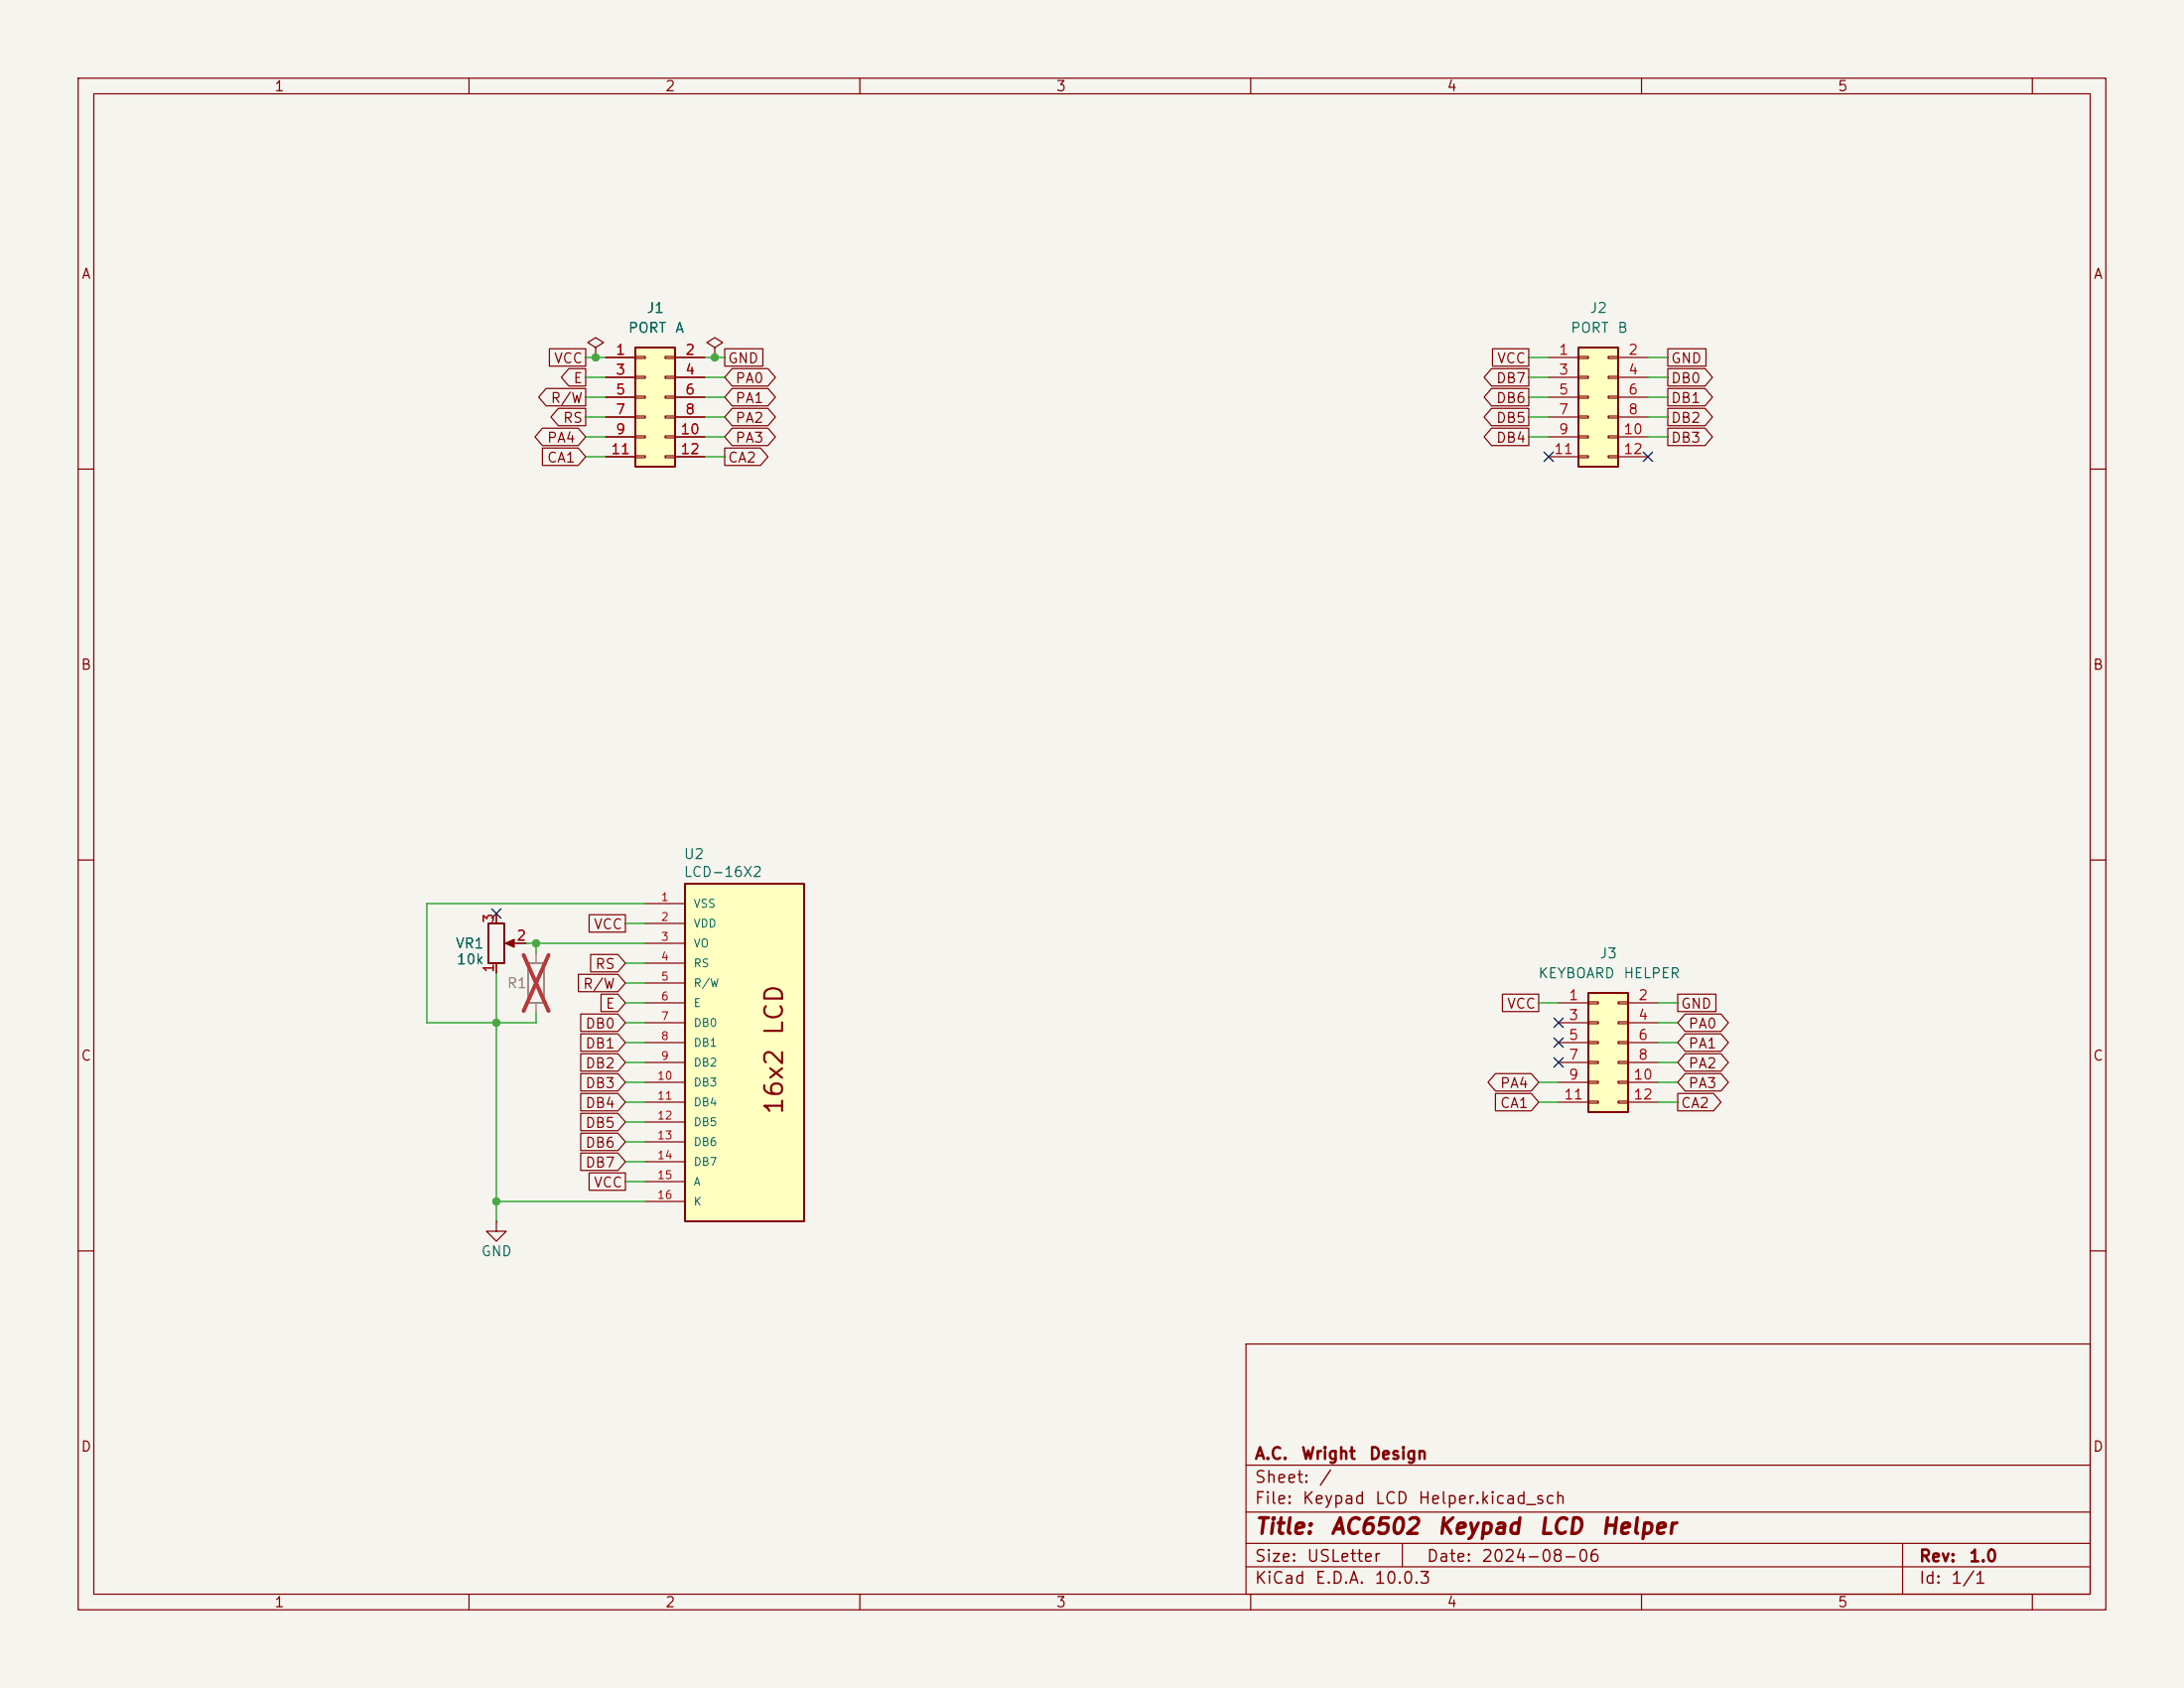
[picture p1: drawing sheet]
(kicad_sch
 (version 20231120)
 (generator "eeschema")
 (generator_version "8.0")
 (paper "USLetter")
 (title_block
  (title "AC6502 Keypad LCD Helper")
  (date "2024-08-06")
  (rev "1.0")
  (company "A.C. Wright Design"))
 (lib_symbols
  (symbol "6502 Parts:LCD-16X2"
   (pin_names
    (offset 1.016)) (exclude_from_sim no) (in_bom yes) (on_board yes)
   (property "Reference" "U" (at -7.874 25.654 0) (effects (font (size 1.27 1.27)) (justify left bottom)))
   (property "Value" "LCD-16X2" (at -7.874 23.622 0) (effects (font (size 1.27 1.27)) (justify left bottom)))
   (property "Footprint" "6502 Parts:LCD-16X2" (at 0 0 0) (effects (font (size 1.27 1.27)) (justify bottom) (hide yes)))
   (property "Datasheet" "" (at 0 0 0) (effects (font (size 1.27 1.27)) (hide yes)))
   (property "Description" "" (at 0 0 0) (effects (font (size 1.27 1.27)) (hide yes)))
   (symbol "LCD-16X2_0_0"
    (rectangle (start -7.62 -20.32) (end 7.62 22.86) (stroke (width 0.254) (type default)) (fill (type background)))
    (text "16x2 LCD" (at 5.08 -6.858 900) (effects (font (size 2.286 2.286)) (justify left bottom)))
    (pin power_in line (at -12.7 20.32 0) (length 5.08) (name "VSS" (effects (font (size 1.016 1.016)))) (number "1" (effects (font (size 1.016 1.016)))))
    (pin bidirectional line (at -12.7 -2.54 0) (length 5.08) (name "DB3" (effects (font (size 1.016 1.016)))) (number "10" (effects (font (size 1.016 1.016)))))
    (pin bidirectional line (at -12.7 -5.08 0) (length 5.08) (name "DB4" (effects (font (size 1.016 1.016)))) (number "11" (effects (font (size 1.016 1.016)))))
    (pin bidirectional line (at -12.7 -7.62 0) (length 5.08) (name "DB5" (effects (font (size 1.016 1.016)))) (number "12" (effects (font (size 1.016 1.016)))))
    (pin bidirectional line (at -12.7 -10.16 0) (length 5.08) (name "DB6" (effects (font (size 1.016 1.016)))) (number "13" (effects (font (size 1.016 1.016)))))
    (pin bidirectional line (at -12.7 -12.7 0) (length 5.08) (name "DB7" (effects (font (size 1.016 1.016)))) (number "14" (effects (font (size 1.016 1.016)))))
    (pin power_in line (at -12.7 -15.24 0) (length 5.08) (name "A" (effects (font (size 1.016 1.016)))) (number "15" (effects (font (size 1.016 1.016)))))
    (pin power_in line (at -12.7 -17.78 0) (length 5.08) (name "K" (effects (font (size 1.016 1.016)))) (number "16" (effects (font (size 1.016 1.016)))))
    (pin power_in line (at -12.7 17.78 0) (length 5.08) (name "VDD" (effects (font (size 1.016 1.016)))) (number "2" (effects (font (size 1.016 1.016)))))
    (pin bidirectional line (at -12.7 15.24 0) (length 5.08) (name "VO" (effects (font (size 1.016 1.016)))) (number "3" (effects (font (size 1.016 1.016)))))
    (pin input line (at -12.7 12.7 0) (length 5.08) (name "RS" (effects (font (size 1.016 1.016)))) (number "4" (effects (font (size 1.016 1.016)))))
    (pin input line (at -12.7 10.16 0) (length 5.08) (name "R/W" (effects (font (size 1.016 1.016)))) (number "5" (effects (font (size 1.016 1.016)))))
    (pin input line (at -12.7 7.62 0) (length 5.08) (name "E" (effects (font (size 1.016 1.016)))) (number "6" (effects (font (size 1.016 1.016)))))
    (pin bidirectional line (at -12.7 5.08 0) (length 5.08) (name "DB0" (effects (font (size 1.016 1.016)))) (number "7" (effects (font (size 1.016 1.016)))))
    (pin bidirectional line (at -12.7 2.54 0) (length 5.08) (name "DB1" (effects (font (size 1.016 1.016)))) (number "8" (effects (font (size 1.016 1.016)))))
    (pin bidirectional line (at -12.7 0 0) (length 5.08) (name "DB2" (effects (font (size 1.016 1.016)))) (number "9" (effects (font (size 1.016 1.016)))))))
  (symbol "Connector_Generic:Conn_02x06_Odd_Even"
   (pin_names
    (offset 1.016) hide) (exclude_from_sim no) (in_bom yes) (on_board yes)
   (property "Reference" "J" (at 1.27 7.62 0) (effects (font (size 1.27 1.27))))
   (property "Value" "Conn_02x06_Odd_Even" (at 1.27 -10.16 0) (effects (font (size 1.27 1.27))))
   (property "Footprint" "" (at 0 0 0) (effects (font (size 1.27 1.27)) (hide yes)))
   (property "Datasheet" "~" (at 0 0 0) (effects (font (size 1.27 1.27)) (hide yes)))
   (property "Description" "Generic connector, double row, 02x06, odd/even pin numbering scheme (row 1 odd numbers, row 2 even numbers), script generated (kicad-library-utils/schlib/autogen/connector/)" (at 0 0 0) (effects (font (size 1.27 1.27)) (hide yes)))
   (symbol "Conn_02x06_Odd_Even_1_1"
    (rectangle (start -1.27 -7.493) (end 0 -7.747) (stroke (width 0.1524) (type default)) (fill (type none)))
    (rectangle (start -1.27 -4.953) (end 0 -5.207) (stroke (width 0.1524) (type default)) (fill (type none)))
    (rectangle (start -1.27 -2.413) (end 0 -2.667) (stroke (width 0.1524) (type default)) (fill (type none)))
    (rectangle (start -1.27 0.127) (end 0 -0.127) (stroke (width 0.1524) (type default)) (fill (type none)))
    (rectangle (start -1.27 2.667) (end 0 2.413) (stroke (width 0.1524) (type default)) (fill (type none)))
    (rectangle (start -1.27 5.207) (end 0 4.953) (stroke (width 0.1524) (type default)) (fill (type none)))
    (rectangle (start -1.27 6.35) (end 3.81 -8.89) (stroke (width 0.254) (type default)) (fill (type background)))
    (rectangle (start 3.81 -7.493) (end 2.54 -7.747) (stroke (width 0.1524) (type default)) (fill (type none)))
    (rectangle (start 3.81 -4.953) (end 2.54 -5.207) (stroke (width 0.1524) (type default)) (fill (type none)))
    (rectangle (start 3.81 -2.413) (end 2.54 -2.667) (stroke (width 0.1524) (type default)) (fill (type none)))
    (rectangle (start 3.81 0.127) (end 2.54 -0.127) (stroke (width 0.1524) (type default)) (fill (type none)))
    (rectangle (start 3.81 2.667) (end 2.54 2.413) (stroke (width 0.1524) (type default)) (fill (type none)))
    (rectangle (start 3.81 5.207) (end 2.54 4.953) (stroke (width 0.1524) (type default)) (fill (type none)))
    (pin passive line (at -5.08 5.08 0) (length 3.81) (name "Pin_1" (effects (font (size 1.27 1.27)))) (number "1" (effects (font (size 1.27 1.27)))))
    (pin passive line (at 7.62 -5.08 180) (length 3.81) (name "Pin_10" (effects (font (size 1.27 1.27)))) (number "10" (effects (font (size 1.27 1.27)))))
    (pin passive line (at -5.08 -7.62 0) (length 3.81) (name "Pin_11" (effects (font (size 1.27 1.27)))) (number "11" (effects (font (size 1.27 1.27)))))
    (pin passive line (at 7.62 -7.62 180) (length 3.81) (name "Pin_12" (effects (font (size 1.27 1.27)))) (number "12" (effects (font (size 1.27 1.27)))))
    (pin passive line (at 7.62 5.08 180) (length 3.81) (name "Pin_2" (effects (font (size 1.27 1.27)))) (number "2" (effects (font (size 1.27 1.27)))))
    (pin passive line (at -5.08 2.54 0) (length 3.81) (name "Pin_3" (effects (font (size 1.27 1.27)))) (number "3" (effects (font (size 1.27 1.27)))))
    (pin passive line (at 7.62 2.54 180) (length 3.81) (name "Pin_4" (effects (font (size 1.27 1.27)))) (number "4" (effects (font (size 1.27 1.27)))))
    (pin passive line (at -5.08 0 0) (length 3.81) (name "Pin_5" (effects (font (size 1.27 1.27)))) (number "5" (effects (font (size 1.27 1.27)))))
    (pin passive line (at 7.62 0 180) (length 3.81) (name "Pin_6" (effects (font (size 1.27 1.27)))) (number "6" (effects (font (size 1.27 1.27)))))
    (pin passive line (at -5.08 -2.54 0) (length 3.81) (name "Pin_7" (effects (font (size 1.27 1.27)))) (number "7" (effects (font (size 1.27 1.27)))))
    (pin passive line (at 7.62 -2.54 180) (length 3.81) (name "Pin_8" (effects (font (size 1.27 1.27)))) (number "8" (effects (font (size 1.27 1.27)))))
    (pin passive line (at -5.08 -5.08 0) (length 3.81) (name "Pin_9" (effects (font (size 1.27 1.27)))) (number "9" (effects (font (size 1.27 1.27)))))))
  (symbol "Device:R"
   (pin_numbers hide)
   (pin_names
    (offset 0)) (exclude_from_sim no) (in_bom yes) (on_board yes)
   (property "Reference" "R" (at 2.032 0 90) (effects (font (size 1.27 1.27))))
   (property "Value" "R" (at 0 0 90) (effects (font (size 1.27 1.27))))
   (property "Footprint" "" (at -1.778 0 90) (effects (font (size 1.27 1.27)) (hide yes)))
   (property "Datasheet" "~" (at 0 0 0) (effects (font (size 1.27 1.27)) (hide yes)))
   (property "Description" "Resistor" (at 0 0 0) (effects (font (size 1.27 1.27)) (hide yes)))
   (symbol "R_0_1"
    (rectangle (start -1.016 -2.54) (end 1.016 2.54) (stroke (width 0.254) (type default)) (fill (type none))))
   (symbol "R_1_1"
    (pin passive line (at 0 3.81 270) (length 1.27) (name "~" (effects (font (size 1.27 1.27)))) (number "1" (effects (font (size 1.27 1.27)))))
    (pin passive line (at 0 -3.81 90) (length 1.27) (name "~" (effects (font (size 1.27 1.27)))) (number "2" (effects (font (size 1.27 1.27)))))))
  (symbol "Device:R_Potentiometer"
   (pin_names
    (offset 1.016) hide) (exclude_from_sim no) (in_bom yes) (on_board yes)
   (property "Reference" "RV" (at -4.445 0 90) (effects (font (size 1.27 1.27))))
   (property "Value" "R_Potentiometer" (at -2.54 0 90) (effects (font (size 1.27 1.27))))
   (property "Footprint" "" (at 0 0 0) (effects (font (size 1.27 1.27)) (hide yes)))
   (property "Datasheet" "~" (at 0 0 0) (effects (font (size 1.27 1.27)) (hide yes)))
   (property "Description" "Potentiometer" (at 0 0 0) (effects (font (size 1.27 1.27)) (hide yes)))
   (symbol "R_Potentiometer_0_1"
    (polyline (pts (xy 2.54 0) (xy 1.524 0)) (stroke (width 0) (type default)) (fill (type none)))
    (polyline (pts (xy 1.143 0) (xy 2.286 0.508) (xy 2.286 -0.508) (xy 1.143 0)) (stroke (width 0) (type default)) (fill (type outline)))
    (rectangle (start 1.016 2.54) (end -1.016 -2.54) (stroke (width 0.254) (type default)) (fill (type none))))
   (symbol "R_Potentiometer_1_1"
    (pin passive line (at 0 3.81 270) (length 1.27) (name "1" (effects (font (size 1.27 1.27)))) (number "1" (effects (font (size 1.27 1.27)))))
    (pin passive line (at 3.81 0 180) (length 1.27) (name "2" (effects (font (size 1.27 1.27)))) (number "2" (effects (font (size 1.27 1.27)))))
    (pin passive line (at 0 -3.81 90) (length 1.27) (name "3" (effects (font (size 1.27 1.27)))) (number "3" (effects (font (size 1.27 1.27)))))))
  (symbol "power:GND"
   (power)
   (pin_numbers hide)
   (pin_names
    (offset 0) hide) (exclude_from_sim no) (in_bom yes) (on_board yes)
   (property "Reference" "#PWR" (at 0 -6.35 0) (effects (font (size 1.27 1.27)) (hide yes)))
   (property "Value" "GND" (at 0 -3.81 0) (effects (font (size 1.27 1.27))))
   (property "Footprint" "" (at 0 0 0) (effects (font (size 1.27 1.27)) (hide yes)))
   (property "Datasheet" "" (at 0 0 0) (effects (font (size 1.27 1.27)) (hide yes)))
   (property "Description" "Power symbol creates a global label with name \"GND\" , ground" (at 0 0 0) (effects (font (size 1.27 1.27)) (hide yes)))
   (symbol "GND_0_1"
    (polyline (pts (xy 0 0) (xy 0 -1.27) (xy 1.27 -1.27) (xy 0 -2.54) (xy -1.27 -1.27) (xy 0 -1.27)) (stroke (width 0) (type default)) (fill (type none))))
   (symbol "GND_1_1"
    (pin power_in line (at 0 0 270) (length 0) (name "~" (effects (font (size 1.27 1.27)))) (number "1" (effects (font (size 1.27 1.27)))))))
  (symbol "power:PWR_FLAG"
   (power)
   (pin_numbers hide)
   (pin_names
    (offset 0) hide) (exclude_from_sim no) (in_bom yes) (on_board yes)
   (property "Reference" "#FLG" (at 0 1.905 0) (effects (font (size 1.27 1.27)) (hide yes)))
   (property "Value" "PWR_FLAG" (at 0 3.81 0) (effects (font (size 1.27 1.27))))
   (property "Footprint" "" (at 0 0 0) (effects (font (size 1.27 1.27)) (hide yes)))
   (property "Datasheet" "~" (at 0 0 0) (effects (font (size 1.27 1.27)) (hide yes)))
   (property "Description" "Special symbol for telling ERC where power comes from" (at 0 0 0) (effects (font (size 1.27 1.27)) (hide yes)))
   (symbol "PWR_FLAG_0_0"
    (pin power_out line (at 0 0 90) (length 0) (name "~" (effects (font (size 1.27 1.27)))) (number "1" (effects (font (size 1.27 1.27))))))
   (symbol "PWR_FLAG_0_1"
    (polyline (pts (xy 0 0) (xy 0 1.27) (xy -1.016 1.905) (xy 0 2.54) (xy 1.016 1.905) (xy 0 1.27)) (stroke (width 0) (type default)) (fill (type none))))))
 (junction
  (at 68.58 120.65)
  (diameter 0)
  (color 0 0 0 0))
 (junction
  (at 91.44 45.72)
  (diameter 0)
  (color 0 0 0 0))
 (junction
  (at 63.5 130.81)
  (diameter 0)
  (color 0 0 0 0))
 (junction
  (at 63.5 153.67)
  (diameter 0)
  (color 0 0 0 0))
 (junction
  (at 76.2 45.72)
  (diameter 0)
  (color 0 0 0 0))
 (no_connect
  (at 199.39 135.89))
 (no_connect
  (at 199.39 130.81))
 (no_connect
  (at 198.12 58.42))
 (no_connect
  (at 199.39 133.35))
 (no_connect
  (at 210.82 58.42))
 (no_connect
  (at 63.5 116.84))
 (wire
  (pts (xy 54.61 130.81) (xy 63.5 130.81))
  (stroke (width 0) (type default)))
 (wire
  (pts (xy 195.58 45.72) (xy 198.12 45.72))
  (stroke (width 0) (type default)))
 (wire
  (pts (xy 74.93 50.8) (xy 77.47 50.8))
  (stroke (width 0) (type default)))
 (wire
  (pts (xy 212.09 140.97) (xy 214.63 140.97))
  (stroke (width 0) (type default)))
 (wire
  (pts (xy 68.58 129.54) (xy 68.58 130.81))
  (stroke (width 0) (type default)))
 (wire
  (pts (xy 80.01 138.43) (xy 82.55 138.43))
  (stroke (width 0) (type default)))
 (wire
  (pts (xy 90.17 55.88) (xy 92.71 55.88))
  (stroke (width 0) (type default)))
 (wire
  (pts (xy 80.01 148.59) (xy 82.55 148.59))
  (stroke (width 0) (type default)))
 (wire
  (pts (xy 212.09 130.81) (xy 214.63 130.81))
  (stroke (width 0) (type default)))
 (wire
  (pts (xy 74.93 58.42) (xy 77.47 58.42))
  (stroke (width 0) (type default)))
 (wire
  (pts (xy 76.2 45.72) (xy 77.47 45.72))
  (stroke (width 0) (type default)))
 (wire
  (pts (xy 212.09 138.43) (xy 214.63 138.43))
  (stroke (width 0) (type default)))
 (wire
  (pts (xy 195.58 50.8) (xy 198.12 50.8))
  (stroke (width 0) (type default)))
 (wire
  (pts (xy 90.17 45.72) (xy 91.44 45.72))
  (stroke (width 0) (type default)))
 (wire
  (pts (xy 90.17 58.42) (xy 92.71 58.42))
  (stroke (width 0) (type default)))
 (wire
  (pts (xy 196.85 128.27) (xy 199.39 128.27))
  (stroke (width 0) (type default)))
 (wire
  (pts (xy 80.01 146.05) (xy 82.55 146.05))
  (stroke (width 0) (type default)))
 (wire
  (pts (xy 80.01 135.89) (xy 82.55 135.89))
  (stroke (width 0) (type default)))
 (wire
  (pts (xy 80.01 118.11) (xy 82.55 118.11))
  (stroke (width 0) (type default)))
 (wire
  (pts (xy 80.01 143.51) (xy 82.55 143.51))
  (stroke (width 0) (type default)))
 (wire
  (pts (xy 68.58 121.92) (xy 68.58 120.65))
  (stroke (width 0) (type default)))
 (wire
  (pts (xy 196.85 138.43) (xy 199.39 138.43))
  (stroke (width 0) (type default)))
 (wire
  (pts (xy 63.5 130.81) (xy 63.5 153.67))
  (stroke (width 0) (type default)))
 (wire
  (pts (xy 212.09 133.35) (xy 214.63 133.35))
  (stroke (width 0) (type default)))
 (wire
  (pts (xy 90.17 48.26) (xy 92.71 48.26))
  (stroke (width 0) (type default)))
 (wire
  (pts (xy 196.85 140.97) (xy 199.39 140.97))
  (stroke (width 0) (type default)))
 (wire
  (pts (xy 90.17 53.34) (xy 92.71 53.34))
  (stroke (width 0) (type default)))
 (wire
  (pts (xy 68.58 130.81) (xy 63.5 130.81))
  (stroke (width 0) (type default)))
 (wire
  (pts (xy 210.82 50.8) (xy 213.36 50.8))
  (stroke (width 0) (type default)))
 (wire
  (pts (xy 80.01 125.73) (xy 82.55 125.73))
  (stroke (width 0) (type default)))
 (wire
  (pts (xy 67.31 120.65) (xy 68.58 120.65))
  (stroke (width 0) (type default)))
 (wire
  (pts (xy 74.93 45.72) (xy 76.2 45.72))
  (stroke (width 0) (type default)))
 (wire
  (pts (xy 80.01 128.27) (xy 82.55 128.27))
  (stroke (width 0) (type default)))
 (wire
  (pts (xy 80.01 151.13) (xy 82.55 151.13))
  (stroke (width 0) (type default)))
 (wire
  (pts (xy 212.09 128.27) (xy 214.63 128.27))
  (stroke (width 0) (type default)))
 (wire
  (pts (xy 195.58 48.26) (xy 198.12 48.26))
  (stroke (width 0) (type default)))
 (wire
  (pts (xy 80.01 130.81) (xy 82.55 130.81))
  (stroke (width 0) (type default)))
 (wire
  (pts (xy 82.55 153.67) (xy 63.5 153.67))
  (stroke (width 0) (type default)))
 (wire
  (pts (xy 80.01 133.35) (xy 82.55 133.35))
  (stroke (width 0) (type default)))
 (wire
  (pts (xy 195.58 53.34) (xy 198.12 53.34))
  (stroke (width 0) (type default)))
 (wire
  (pts (xy 210.82 48.26) (xy 213.36 48.26))
  (stroke (width 0) (type default)))
 (wire
  (pts (xy 210.82 45.72) (xy 213.36 45.72))
  (stroke (width 0) (type default)))
 (wire
  (pts (xy 68.58 120.65) (xy 82.55 120.65))
  (stroke (width 0) (type default)))
 (wire
  (pts (xy 74.93 55.88) (xy 77.47 55.88))
  (stroke (width 0) (type default)))
 (wire
  (pts (xy 91.44 45.72) (xy 92.71 45.72))
  (stroke (width 0) (type default)))
 (wire
  (pts (xy 54.61 115.57) (xy 82.55 115.57))
  (stroke (width 0) (type default)))
 (wire
  (pts (xy 63.5 153.67) (xy 63.5 156.21))
  (stroke (width 0) (type default)))
 (wire
  (pts (xy 80.01 140.97) (xy 82.55 140.97))
  (stroke (width 0) (type default)))
 (wire
  (pts (xy 63.5 124.46) (xy 63.5 130.81))
  (stroke (width 0) (type default)))
 (wire
  (pts (xy 210.82 55.88) (xy 213.36 55.88))
  (stroke (width 0) (type default)))
 (wire
  (pts (xy 54.61 115.57) (xy 54.61 130.81))
  (stroke (width 0) (type default)))
 (wire
  (pts (xy 90.17 50.8) (xy 92.71 50.8))
  (stroke (width 0) (type default)))
 (wire
  (pts (xy 74.93 53.34) (xy 77.47 53.34))
  (stroke (width 0) (type default)))
 (wire
  (pts (xy 74.93 48.26) (xy 77.47 48.26))
  (stroke (width 0) (type default)))
 (wire
  (pts (xy 210.82 53.34) (xy 213.36 53.34))
  (stroke (width 0) (type default)))
 (wire
  (pts (xy 212.09 135.89) (xy 214.63 135.89))
  (stroke (width 0) (type default)))
 (wire
  (pts (xy 80.01 123.19) (xy 82.55 123.19))
  (stroke (width 0) (type default)))
 (wire
  (pts (xy 195.58 55.88) (xy 198.12 55.88))
  (stroke (width 0) (type default)))
 (global_label "DB0"
  (shape input)
  (at 80.01 130.81 180)
  (fields_autoplaced yes)
  (effects (font (size 1.27 1.27)) (justify right))
  (property "Intersheetrefs" "${INTERSHEET_REFS}" (at 73.2753 130.81 0) (effects (font (size 1.27 1.27)) (justify right) (hide yes))))
 (global_label "GND"
  (shape passive)
  (at 213.36 45.72 0)
  (effects (font (size 1.27 1.27)) (justify left))
  (property "Intersheetrefs" "${INTERSHEET_REFS}" (at 213.36 45.72 0) (effects (font (size 1.27 1.27)) (hide yes))))
 (global_label "CA2"
  (shape output)
  (at 92.71 58.42 0)
  (fields_autoplaced yes)
  (effects (font (size 1.27 1.27)) (justify left))
  (property "Intersheetrefs" "${INTERSHEET_REFS}" (at 98.6091 58.42 0) (effects (font (size 1.27 1.27)) (justify left) (hide yes))))
 (global_label "DB1"
  (shape output)
  (at 213.36 50.8 0)
  (fields_autoplaced yes)
  (effects (font (size 1.27 1.27)) (justify left))
  (property "Intersheetrefs" "${INTERSHEET_REFS}" (at 220.393 50.8 0) (effects (font (size 1.27 1.27)) (justify left) (hide yes))))
 (global_label "VCC"
  (shape passive)
  (at 80.01 151.13 180)
  (effects (font (size 1.27 1.27)) (justify right))
  (property "Intersheetrefs" "${INTERSHEET_REFS}" (at 80.01 151.13 0) (effects (font (size 1.27 1.27)) (hide yes))))
 (global_label "DB1"
  (shape input)
  (at 80.01 133.35 180)
  (fields_autoplaced yes)
  (effects (font (size 1.27 1.27)) (justify right))
  (property "Intersheetrefs" "${INTERSHEET_REFS}" (at 73.2753 133.35 0) (effects (font (size 1.27 1.27)) (justify right) (hide yes))))
 (global_label "GND"
  (shape passive)
  (at 214.63 128.27 0)
  (effects (font (size 1.27 1.27)) (justify left))
  (property "Intersheetrefs" "${INTERSHEET_REFS}" (at 214.63 128.27 0) (effects (font (size 1.27 1.27)) (hide yes))))
 (global_label "CA2"
  (shape output)
  (at 214.63 140.97 0)
  (fields_autoplaced yes)
  (effects (font (size 1.27 1.27)) (justify left))
  (property "Intersheetrefs" "${INTERSHEET_REFS}" (at 220.5291 140.97 0) (effects (font (size 1.27 1.27)) (justify left) (hide yes))))
 (global_label "PA1"
  (shape bidirectional)
  (at 214.63 133.35 0)
  (fields_autoplaced yes)
  (effects (font (size 1.27 1.27)) (justify left))
  (property "Intersheetrefs" "${INTERSHEET_REFS}" (at 222.2946 133.35 0) (effects (font (size 1.27 1.27)) (justify left) (hide yes))))
 (global_label "DB6"
  (shape output)
  (at 195.58 50.8 180)
  (fields_autoplaced yes)
  (effects (font (size 1.27 1.27)) (justify right))
  (property "Intersheetrefs" "${INTERSHEET_REFS}" (at 188.547 50.8 0) (effects (font (size 1.27 1.27)) (justify right) (hide yes))))
 (global_label "E"
  (shape output)
  (at 74.93 48.26 180)
  (fields_autoplaced yes)
  (effects (font (size 1.27 1.27)) (justify right))
  (property "Intersheetrefs" "${INTERSHEET_REFS}" (at 71.45 48.26 0) (effects (font (size 1.27 1.27)) (justify right) (hide yes))))
 (global_label "PA4"
  (shape bidirectional)
  (at 74.93 55.88 180)
  (fields_autoplaced yes)
  (effects (font (size 1.27 1.27)) (justify right))
  (property "Intersheetrefs" "${INTERSHEET_REFS}" (at 67.2654 55.88 0) (effects (font (size 1.27 1.27)) (justify right) (hide yes))))
 (global_label "DB6"
  (shape input)
  (at 80.01 146.05 180)
  (fields_autoplaced yes)
  (effects (font (size 1.27 1.27)) (justify right))
  (property "Intersheetrefs" "${INTERSHEET_REFS}" (at 73.2753 146.05 0) (effects (font (size 1.27 1.27)) (justify right) (hide yes))))
 (global_label "PA3"
  (shape bidirectional)
  (at 214.63 138.43 0)
  (fields_autoplaced yes)
  (effects (font (size 1.27 1.27)) (justify left))
  (property "Intersheetrefs" "${INTERSHEET_REFS}" (at 222.2946 138.43 0) (effects (font (size 1.27 1.27)) (justify left) (hide yes))))
 (global_label "R{slash}W"
  (shape input)
  (at 80.01 125.73 180)
  (fields_autoplaced yes)
  (effects (font (size 1.27 1.27)) (justify right))
  (property "Intersheetrefs" "${INTERSHEET_REFS}" (at 72.9729 125.73 0) (effects (font (size 1.27 1.27)) (justify right) (hide yes))))
 (global_label "PA0"
  (shape bidirectional)
  (at 92.71 48.26 0)
  (fields_autoplaced yes)
  (effects (font (size 1.27 1.27)) (justify left))
  (property "Intersheetrefs" "${INTERSHEET_REFS}" (at 100.3746 48.26 0) (effects (font (size 1.27 1.27)) (justify left) (hide yes))))
 (global_label "RS"
  (shape input)
  (at 80.01 123.19 180)
  (fields_autoplaced yes)
  (effects (font (size 1.27 1.27)) (justify right))
  (property "Intersheetrefs" "${INTERSHEET_REFS}" (at 74.5453 123.19 0) (effects (font (size 1.27 1.27)) (justify right) (hide yes))))
 (global_label "VCC"
  (shape passive)
  (at 74.93 45.72 180)
  (effects (font (size 1.27 1.27)) (justify right))
  (property "Intersheetrefs" "${INTERSHEET_REFS}" (at 74.93 45.72 0) (effects (font (size 1.27 1.27)) (hide yes))))
 (global_label "CA1"
  (shape input)
  (at 196.85 140.97 180)
  (fields_autoplaced yes)
  (effects (font (size 1.27 1.27)) (justify right))
  (property "Intersheetrefs" "${INTERSHEET_REFS}" (at 190.9509 140.97 0) (effects (font (size 1.27 1.27)) (justify right) (hide yes))))
 (global_label "DB7"
  (shape input)
  (at 80.01 148.59 180)
  (fields_autoplaced yes)
  (effects (font (size 1.27 1.27)) (justify right))
  (property "Intersheetrefs" "${INTERSHEET_REFS}" (at 73.2753 148.59 0) (effects (font (size 1.27 1.27)) (justify right) (hide yes))))
 (global_label "R{slash}W"
  (shape output)
  (at 74.93 50.8 180)
  (fields_autoplaced yes)
  (effects (font (size 1.27 1.27)) (justify right))
  (property "Intersheetrefs" "${INTERSHEET_REFS}" (at 68.5471 50.8 0) (effects (font (size 1.27 1.27)) (justify right) (hide yes))))
 (global_label "PA4"
  (shape bidirectional)
  (at 196.85 138.43 180)
  (fields_autoplaced yes)
  (effects (font (size 1.27 1.27)) (justify right))
  (property "Intersheetrefs" "${INTERSHEET_REFS}" (at 189.1854 138.43 0) (effects (font (size 1.27 1.27)) (justify right) (hide yes))))
 (global_label "PA1"
  (shape bidirectional)
  (at 92.71 50.8 0)
  (fields_autoplaced yes)
  (effects (font (size 1.27 1.27)) (justify left))
  (property "Intersheetrefs" "${INTERSHEET_REFS}" (at 100.3746 50.8 0) (effects (font (size 1.27 1.27)) (justify left) (hide yes))))
 (global_label "PA2"
  (shape bidirectional)
  (at 214.63 135.89 0)
  (fields_autoplaced yes)
  (effects (font (size 1.27 1.27)) (justify left))
  (property "Intersheetrefs" "${INTERSHEET_REFS}" (at 222.2946 135.89 0) (effects (font (size 1.27 1.27)) (justify left) (hide yes))))
 (global_label "DB4"
  (shape input)
  (at 80.01 140.97 180)
  (fields_autoplaced yes)
  (effects (font (size 1.27 1.27)) (justify right))
  (property "Intersheetrefs" "${INTERSHEET_REFS}" (at 73.2753 140.97 0) (effects (font (size 1.27 1.27)) (justify right) (hide yes))))
 (global_label "CA1"
  (shape input)
  (at 74.93 58.42 180)
  (fields_autoplaced yes)
  (effects (font (size 1.27 1.27)) (justify right))
  (property "Intersheetrefs" "${INTERSHEET_REFS}" (at 69.0309 58.42 0) (effects (font (size 1.27 1.27)) (justify right) (hide yes))))
 (global_label "DB4"
  (shape output)
  (at 195.58 55.88 180)
  (fields_autoplaced yes)
  (effects (font (size 1.27 1.27)) (justify right))
  (property "Intersheetrefs" "${INTERSHEET_REFS}" (at 188.547 55.88 0) (effects (font (size 1.27 1.27)) (justify right) (hide yes))))
 (global_label "DB2"
  (shape input)
  (at 80.01 135.89 180)
  (fields_autoplaced yes)
  (effects (font (size 1.27 1.27)) (justify right))
  (property "Intersheetrefs" "${INTERSHEET_REFS}" (at 73.2753 135.89 0) (effects (font (size 1.27 1.27)) (justify right) (hide yes))))
 (global_label "DB0"
  (shape output)
  (at 213.36 48.26 0)
  (fields_autoplaced yes)
  (effects (font (size 1.27 1.27)) (justify left))
  (property "Intersheetrefs" "${INTERSHEET_REFS}" (at 220.393 48.26 0) (effects (font (size 1.27 1.27)) (justify left) (hide yes))))
 (global_label "DB3"
  (shape input)
  (at 80.01 138.43 180)
  (fields_autoplaced yes)
  (effects (font (size 1.27 1.27)) (justify right))
  (property "Intersheetrefs" "${INTERSHEET_REFS}" (at 73.2753 138.43 0) (effects (font (size 1.27 1.27)) (justify right) (hide yes))))
 (global_label "DB5"
  (shape output)
  (at 195.58 53.34 180)
  (fields_autoplaced yes)
  (effects (font (size 1.27 1.27)) (justify right))
  (property "Intersheetrefs" "${INTERSHEET_REFS}" (at 188.547 53.34 0) (effects (font (size 1.27 1.27)) (justify right) (hide yes))))
 (global_label "DB7"
  (shape output)
  (at 195.58 48.26 180)
  (fields_autoplaced yes)
  (effects (font (size 1.27 1.27)) (justify right))
  (property "Intersheetrefs" "${INTERSHEET_REFS}" (at 188.547 48.26 0) (effects (font (size 1.27 1.27)) (justify right) (hide yes))))
 (global_label "DB2"
  (shape output)
  (at 213.36 53.34 0)
  (fields_autoplaced yes)
  (effects (font (size 1.27 1.27)) (justify left))
  (property "Intersheetrefs" "${INTERSHEET_REFS}" (at 220.393 53.34 0) (effects (font (size 1.27 1.27)) (justify left) (hide yes))))
 (global_label "VCC"
  (shape passive)
  (at 195.58 45.72 180)
  (effects (font (size 1.27 1.27)) (justify right))
  (property "Intersheetrefs" "${INTERSHEET_REFS}" (at 195.58 45.72 0) (effects (font (size 1.27 1.27)) (hide yes))))
 (global_label "GND"
  (shape passive)
  (at 92.71 45.72 0)
  (effects (font (size 1.27 1.27)) (justify left))
  (property "Intersheetrefs" "${INTERSHEET_REFS}" (at 92.71 45.72 0) (effects (font (size 1.27 1.27)) (hide yes))))
 (global_label "DB5"
  (shape input)
  (at 80.01 143.51 180)
  (fields_autoplaced yes)
  (effects (font (size 1.27 1.27)) (justify right))
  (property "Intersheetrefs" "${INTERSHEET_REFS}" (at 73.2753 143.51 0) (effects (font (size 1.27 1.27)) (justify right) (hide yes))))
 (global_label "PA0"
  (shape bidirectional)
  (at 214.63 130.81 0)
  (fields_autoplaced yes)
  (effects (font (size 1.27 1.27)) (justify left))
  (property "Intersheetrefs" "${INTERSHEET_REFS}" (at 222.2946 130.81 0) (effects (font (size 1.27 1.27)) (justify left) (hide yes))))
 (global_label "PA2"
  (shape bidirectional)
  (at 92.71 53.34 0)
  (fields_autoplaced yes)
  (effects (font (size 1.27 1.27)) (justify left))
  (property "Intersheetrefs" "${INTERSHEET_REFS}" (at 100.3746 53.34 0) (effects (font (size 1.27 1.27)) (justify left) (hide yes))))
 (global_label "VCC"
  (shape passive)
  (at 196.85 128.27 180)
  (effects (font (size 1.27 1.27)) (justify right))
  (property "Intersheetrefs" "${INTERSHEET_REFS}" (at 196.85 128.27 0) (effects (font (size 1.27 1.27)) (hide yes))))
 (global_label "RS"
  (shape output)
  (at 74.93 53.34 180)
  (fields_autoplaced yes)
  (effects (font (size 1.27 1.27)) (justify right))
  (property "Intersheetrefs" "${INTERSHEET_REFS}" (at 70.1195 53.34 0) (effects (font (size 1.27 1.27)) (justify right) (hide yes))))
 (global_label "VCC"
  (shape passive)
  (at 80.01 118.11 180)
  (effects (font (size 1.27 1.27)) (justify right))
  (property "Intersheetrefs" "${INTERSHEET_REFS}" (at 80.01 118.11 0) (effects (font (size 1.27 1.27)) (hide yes))))
 (global_label "E"
  (shape input)
  (at 80.01 128.27 180)
  (fields_autoplaced yes)
  (effects (font (size 1.27 1.27)) (justify right))
  (property "Intersheetrefs" "${INTERSHEET_REFS}" (at 75.8758 128.27 0) (effects (font (size 1.27 1.27)) (justify right) (hide yes))))
 (global_label "PA3"
  (shape bidirectional)
  (at 92.71 55.88 0)
  (fields_autoplaced yes)
  (effects (font (size 1.27 1.27)) (justify left))
  (property "Intersheetrefs" "${INTERSHEET_REFS}" (at 100.3746 55.88 0) (effects (font (size 1.27 1.27)) (justify left) (hide yes))))
 (global_label "DB3"
  (shape output)
  (at 213.36 55.88 0)
  (fields_autoplaced yes)
  (effects (font (size 1.27 1.27)) (justify left))
  (property "Intersheetrefs" "${INTERSHEET_REFS}" (at 220.393 55.88 0) (effects (font (size 1.27 1.27)) (justify left) (hide yes))))
 (symbol
  (lib_id "Connector_Generic:Conn_02x06_Odd_Even")
  (at 204.47 133.35 0)
  (unit 1)
  (exclude_from_sim no)
  (in_bom yes)
  (on_board yes)
  (dnp no)
  (fields_autoplaced yes)
  (property "Reference" "J3" (at 205.74 121.92 0) (effects (font (size 1.27 1.27))))
  (property "Value" "KEYBOARD HELPER" (at 205.74 124.46 0) (effects (font (size 1.27 1.27))))
  (property "Footprint" "6502 Parts:6502 GPIO Connector" (at 204.47 133.35 0) (effects (font (size 1.27 1.27)) (hide yes)))
  (property "Datasheet" "" (at 204.47 133.35 0) (effects (font (size 1.27 1.27)) (hide yes)))
  (property "Description" "Generic connector, double row, 02x06, odd/even pin numbering scheme (row 1 odd numbers, row 2 even numbers), script generated (kicad-library-utils/schlib/autogen/connector/)" (at 204.47 133.35 0) (effects (font (size 1.27 1.27)) (hide yes)))
  (property "Digikey" "2057-BHR-12-VUA-ND" (at 204.47 133.35 0) (effects (font (size 1.27 1.27)) (hide yes)))
  (property "Mouser" "737-BHR-12-VUA" (at 204.47 133.35 0) (effects (font (size 1.27 1.27)) (hide yes)))
  (property "Other" "2057-BHR-12-VUA-ND" (at 204.47 133.35 0) (effects (font (size 1.27 1.27)) (hide yes)))
  (property "Jameco" "" (at 204.47 133.35 0) (hide yes) (show_name no) (do_not_autoplace no) (effects (font (size 1.27 1.27))))
  (property "LCSC" "" (at 204.47 133.35 0) (hide yes) (show_name no) (do_not_autoplace no) (effects (font (size 1.27 1.27))))
  (pin "4")
  (pin "3")
  (pin "9")
  (pin "8")
  (pin "2")
  (pin "6")
  (pin "11")
  (pin "1")
  (pin "12")
  (pin "10")
  (pin "7")
  (pin "5"))
 (symbol
  (lib_id "Device:R")
  (at 68.58 125.73 0)
  (unit 1)
  (exclude_from_sim no)
  (in_bom yes)
  (on_board yes)
  (dnp yes)
  (property "Reference" "R1" (at 64.77 125.73 0) (effects (font (size 1.27 1.27)) (justify left)))
  (property "Value" "DNP: parallel with VR1 to make ~10 k" (at 71.12 126.9999 0) (effects (font (size 1.27 1.27)) (justify left) (hide yes)))
  (property "Footprint" "Resistor_THT:R_Axial_DIN0204_L3.6mm_D1.6mm_P5.08mm_Horizontal" (at 66.802 125.73 90) (effects (font (size 1.27 1.27)) (hide yes)))
  (property "Datasheet" "" (at 68.58 125.73 0) (effects (font (size 1.27 1.27)) (hide yes)))
  (property "Description" "Resistor" (at 68.58 125.73 0) (effects (font (size 1.27 1.27)) (hide yes)))
  (property "Digikey" "" (at 68.58 125.73 0) (effects (font (size 1.27 1.27)) (hide yes)))
  (property "Mouser" "" (at 68.58 125.73 0) (effects (font (size 1.27 1.27)) (hide yes)))
  (property "Other" "" (at 68.58 125.73 0) (effects (font (size 1.27 1.27)) (hide yes)))
  (property "Jameco" "" (at 68.58 125.73 0) (hide yes) (show_name no) (do_not_autoplace no) (effects (font (size 1.27 1.27))))
  (property "LCSC" "" (at 68.58 125.73 0) (hide yes) (show_name no) (do_not_autoplace no) (effects (font (size 1.27 1.27))))
  (pin "1")
  (pin "2"))
 (symbol
  (lib_id "power:PWR_FLAG")
  (at 76.2 45.72 0)
  (unit 1)
  (exclude_from_sim no)
  (in_bom yes)
  (on_board yes)
  (dnp no)
  (fields_autoplaced yes)
  (property "Reference" "#FLG01" (at 76.2 43.815 0) (effects (font (size 1.27 1.27)) (hide yes)))
  (property "Value" "PWR_FLAG" (at 76.2001 41.91 90) (effects (font (size 1.27 1.27)) (justify left) (hide yes)))
  (property "Footprint" "" (at 76.2 45.72 0) (effects (font (size 1.27 1.27)) (hide yes)))
  (property "Datasheet" "" (at 76.2 45.72 0) (effects (font (size 1.27 1.27)) (hide yes)))
  (property "Description" "Special symbol for telling ERC where power comes from" (at 76.2 45.72 0) (effects (font (size 1.27 1.27)) (hide yes)))
  (pin "1"))
 (symbol
  (lib_id "Connector_Generic:Conn_02x06_Odd_Even")
  (at 203.2 50.8 0)
  (unit 1)
  (exclude_from_sim no)
  (in_bom yes)
  (on_board yes)
  (dnp no)
  (fields_autoplaced yes)
  (property "Reference" "J2" (at 204.47 39.37 0) (effects (font (size 1.27 1.27))))
  (property "Value" "PORT B" (at 204.47 41.91 0) (effects (font (size 1.27 1.27))))
  (property "Footprint" "6502 Parts:6502 GPIO Connector" (at 203.2 50.8 0) (effects (font (size 1.27 1.27)) (hide yes)))
  (property "Datasheet" "" (at 203.2 50.8 0) (effects (font (size 1.27 1.27)) (hide yes)))
  (property "Description" "Generic connector, double row, 02x06, odd/even pin numbering scheme (row 1 odd numbers, row 2 even numbers), script generated (kicad-library-utils/schlib/autogen/connector/)" (at 203.2 50.8 0) (effects (font (size 1.27 1.27)) (hide yes)))
  (property "Digikey" "2057-BHR-12-VUA-ND" (at 203.2 50.8 0) (effects (font (size 1.27 1.27)) (hide yes)))
  (property "Mouser" "737-BHR-12-VUA" (at 203.2 50.8 0) (effects (font (size 1.27 1.27)) (hide yes)))
  (property "Other" "2057-BHR-12-VUA-ND" (at 203.2 50.8 0) (effects (font (size 1.27 1.27)) (hide yes)))
  (property "Jameco" "" (at 203.2 50.8 0) (hide yes) (show_name no) (do_not_autoplace no) (effects (font (size 1.27 1.27))))
  (property "LCSC" "" (at 203.2 50.8 0) (hide yes) (show_name no) (do_not_autoplace no) (effects (font (size 1.27 1.27))))
  (pin "4")
  (pin "3")
  (pin "9")
  (pin "8")
  (pin "2")
  (pin "6")
  (pin "11")
  (pin "1")
  (pin "12")
  (pin "10")
  (pin "7")
  (pin "5"))
 (symbol
  (lib_id "power:GND")
  (at 63.5 156.21 0)
  (unit 1)
  (exclude_from_sim no)
  (in_bom yes)
  (on_board yes)
  (dnp no)
  (fields_autoplaced yes)
  (property "Reference" "#PWR02" (at 63.5 162.56 0) (effects (font (size 1.27 1.27)) (hide yes)))
  (property "Value" "GND" (at 63.5 160.02 0) (effects (font (size 1.27 1.27))))
  (property "Footprint" "" (at 63.5 156.21 0) (effects (font (size 1.27 1.27)) (hide yes)))
  (property "Datasheet" "" (at 63.5 156.21 0) (effects (font (size 1.27 1.27)) (hide yes)))
  (property "Description" "Power symbol creates a global label with name \"GND\" , ground" (at 63.5 156.21 0) (effects (font (size 1.27 1.27)) (hide yes)))
  (pin "1"))
 (symbol
  (lib_id "Connector_Generic:Conn_02x06_Odd_Even")
  (at 82.55 50.8 0)
  (unit 1)
  (exclude_from_sim no)
  (in_bom yes)
  (on_board yes)
  (dnp no)
  (fields_autoplaced yes)
  (property "Reference" "J1" (at 83.82 39.37 0) (effects (font (size 1.27 1.27))))
  (property "Value" "PORT A" (at 83.82 41.91 0) (effects (font (size 1.27 1.27))))
  (property "Footprint" "6502 Parts:6502 GPIO Connector" (at 82.55 50.8 0) (effects (font (size 1.27 1.27)) (hide yes)))
  (property "Datasheet" "" (at 82.55 50.8 0) (effects (font (size 1.27 1.27)) (hide yes)))
  (property "Description" "Generic connector, double row, 02x06, odd/even pin numbering scheme (row 1 odd numbers, row 2 even numbers), script generated (kicad-library-utils/schlib/autogen/connector/)" (at 82.55 50.8 0) (effects (font (size 1.27 1.27)) (hide yes)))
  (property "Digikey" "2057-BHR-12-VUA-ND" (at 82.55 50.8 0) (effects (font (size 1.27 1.27)) (hide yes)))
  (property "Mouser" "737-BHR-12-VUA" (at 82.55 50.8 0) (effects (font (size 1.27 1.27)) (hide yes)))
  (property "Other" "2057-BHR-12-VUA-ND" (at 82.55 50.8 0) (effects (font (size 1.27 1.27)) (hide yes)))
  (property "Jameco" "" (at 82.55 50.8 0) (hide yes) (show_name no) (do_not_autoplace no) (effects (font (size 1.27 1.27))))
  (property "LCSC" "" (at 82.55 50.8 0) (hide yes) (show_name no) (do_not_autoplace no) (effects (font (size 1.27 1.27))))
  (pin "4")
  (pin "3")
  (pin "9")
  (pin "8")
  (pin "2")
  (pin "6")
  (pin "11")
  (pin "1")
  (pin "12")
  (pin "10")
  (pin "7")
  (pin "5"))
 (symbol
  (lib_id "Device:R_Potentiometer")
  (at 63.5 120.65 0)
  (mirror x)
  (unit 1)
  (exclude_from_sim no)
  (in_bom yes)
  (on_board yes)
  (dnp no)
  (property "Reference" "VR1" (at 61.976 120.65 0) (effects (font (size 1.27 1.27)) (justify right)))
  (property "Value" "10k" (at 61.976 122.682 0) (effects (font (size 1.27 1.27)) (justify right)))
  (property "Footprint" "6502 Parts:Trimmer 3386F" (at 63.5 120.65 0) (effects (font (size 1.27 1.27)) (hide yes)))
  (property "Datasheet" "" (at 63.5 120.65 0) (effects (font (size 1.27 1.27)) (hide yes)))
  (property "Description" "Potentiometer" (at 63.5 120.65 0) (effects (font (size 1.27 1.27)) (hide yes)))
  (property "Digikey" "3386F-103LF-ND" (at 63.5 120.65 0) (effects (font (size 1.27 1.27)) (hide yes)))
  (property "Mouser" "652-3386F-1-103LF" (at 63.5 120.65 0) (effects (font (size 1.27 1.27)) (hide yes)))
  (property "Other" "" (at 63.5 120.65 0) (effects (font (size 1.27 1.27)) (hide yes)))
  (property "Jameco" "" (at 63.5 120.65 0) (hide yes) (show_name no) (do_not_autoplace no) (effects (font (size 1.27 1.27))))
  (property "LCSC" "" (at 63.5 120.65 0) (hide yes) (show_name no) (do_not_autoplace no) (effects (font (size 1.27 1.27))))
  (pin "1")
  (pin "2")
  (pin "3"))
 (symbol
  (lib_id "power:PWR_FLAG")
  (at 91.44 45.72 0)
  (unit 1)
  (exclude_from_sim no)
  (in_bom yes)
  (on_board yes)
  (dnp no)
  (fields_autoplaced yes)
  (property "Reference" "#FLG02" (at 91.44 43.815 0) (effects (font (size 1.27 1.27)) (hide yes)))
  (property "Value" "PWR_FLAG" (at 91.4401 41.91 90) (effects (font (size 1.27 1.27)) (justify left) (hide yes)))
  (property "Footprint" "" (at 91.44 45.72 0) (effects (font (size 1.27 1.27)) (hide yes)))
  (property "Datasheet" "" (at 91.44 45.72 0) (effects (font (size 1.27 1.27)) (hide yes)))
  (property "Description" "Special symbol for telling ERC where power comes from" (at 91.44 45.72 0) (effects (font (size 1.27 1.27)) (hide yes)))
  (pin "1"))
 (symbol
  (lib_id "6502 Parts:LCD-16X2")
  (at 95.25 135.89 0)
  (unit 1)
  (exclude_from_sim no)
  (in_bom yes)
  (on_board yes)
  (dnp no)
  (property "Reference" "U2" (at 87.376 109.22 0) (effects (font (size 1.27 1.27)) (justify left)))
  (property "Value" "LCD-16X2" (at 87.376 111.506 0) (effects (font (size 1.27 1.27)) (justify left)))
  (property "Footprint" "6502 Parts:LCD-16X2" (at 95.25 135.89 0) (effects (font (size 1.27 1.27)) (justify bottom) (hide yes)))
  (property "Datasheet" "" (at 95.25 135.89 0) (effects (font (size 1.27 1.27)) (hide yes)))
  (property "Description" "" (at 95.25 135.89 0) (effects (font (size 1.27 1.27)) (hide yes)))
  (property "Digikey" "" (at 95.25 135.89 0) (effects (font (size 1.27 1.27)) (hide yes)))
  (property "Mouser" "" (at 95.25 135.89 0) (effects (font (size 1.27 1.27)) (hide yes)))
  (property "Other" "https://www.amazon.com/dp/B0DSFXK7QK" (at 95.25 135.89 0) (effects (font (size 1.27 1.27)) (hide yes)))
  (property "Jameco" "" (at 95.25 135.89 0) (hide yes) (show_name no) (do_not_autoplace no) (effects (font (size 1.27 1.27))))
  (property "LCSC" "" (at 95.25 135.89 0) (hide yes) (show_name no) (do_not_autoplace no) (effects (font (size 1.27 1.27))))
  (pin "3")
  (pin "13")
  (pin "12")
  (pin "11")
  (pin "8")
  (pin "10")
  (pin "7")
  (pin "1")
  (pin "2")
  (pin "14")
  (pin "16")
  (pin "9")
  (pin "15")
  (pin "5")
  (pin "4")
  (pin "6"))
 (sheet_instances
  (path ""
   (page "1"))))
